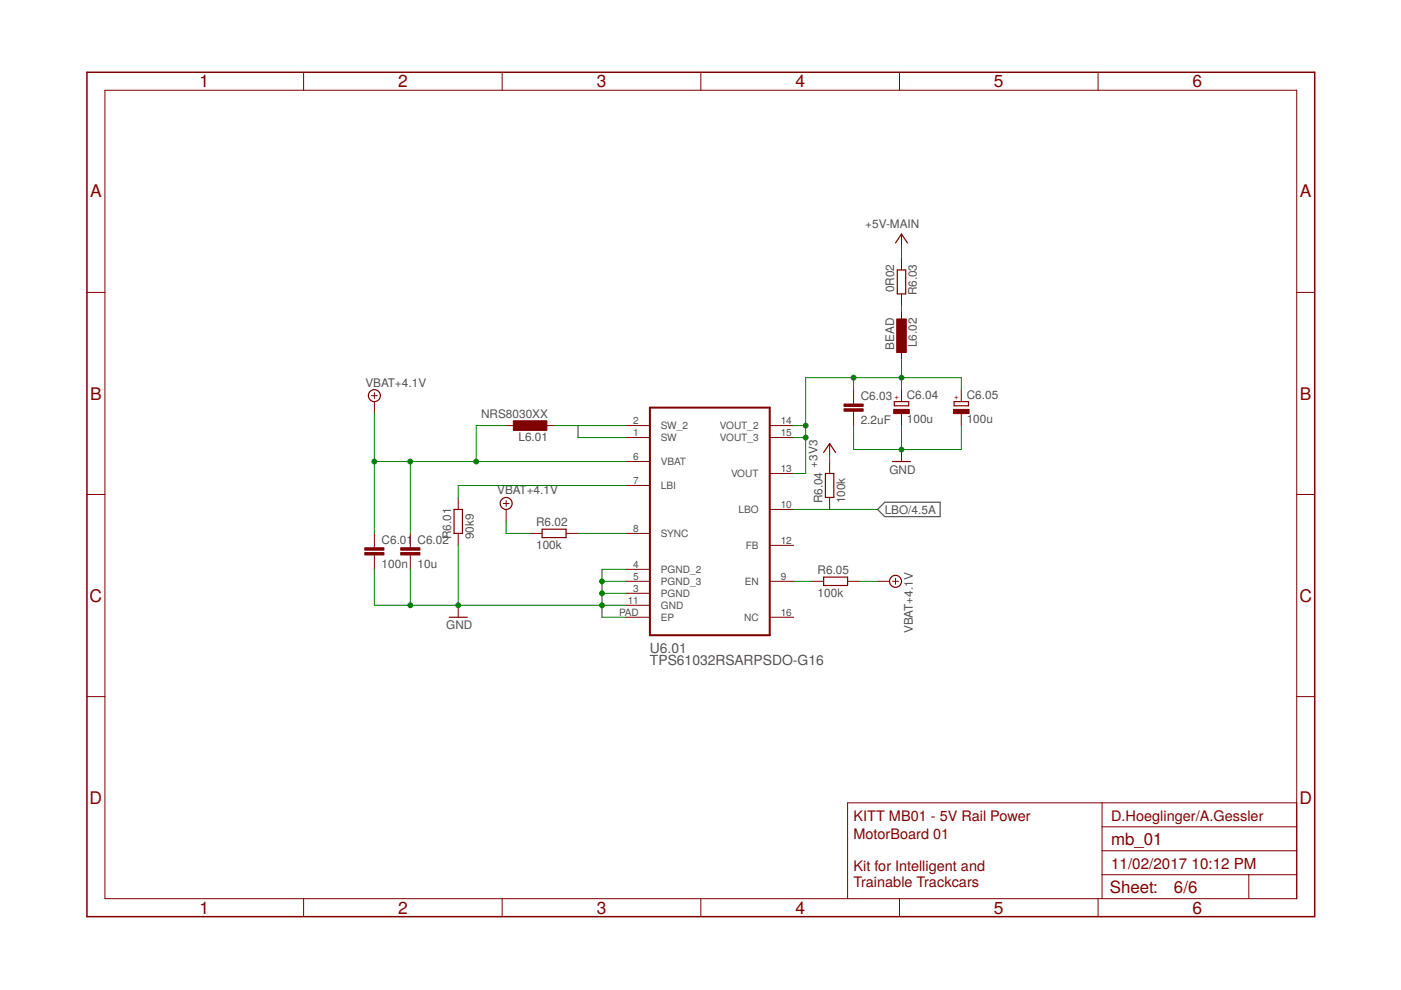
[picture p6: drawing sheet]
<svg xmlns="http://www.w3.org/2000/svg" width="297mm" height="210mm" viewBox="0 0 297 210" stroke-linecap="round" stroke-linejoin="round" font-family="sans-serif">
<path d="M186.1 108l1.5-1.5h11.7v3h-11.7z" fill="none" stroke="#505050" stroke-width=".25"/>
<path d="M137.8 86.4h25.4v48.3h-25.4z" fill="none" stroke="#800000" stroke-width=".42"/>
<g fill="none" stroke="#800000" stroke-width=".21">
<path d="M22.2 19.1h252.7v171.4h-252.7zM64.4 15.3v3.8M106.5 15.3v3.8M148.6 15.3v3.8M190.7 15.3v3.8M232.8 15.3v3.8M191.1 49.6v2.6M191.1 54.7v2.5M18.4 62h3.8M191.1 62.3v2.6M191.1 66.1v2.6M191.1 73.7v2.6"/>
<path d="M274.9 62h3.8M78.7 83.9h1.3M79.4 83.2v1.3M79.4 85.2v2.5M107.3 90.2h2.6M114.9 90.2h2.6M132.7 97.9h5.1M132.7 90.2h5.1M132.7 92.8h5.1M163.2 90.2h5.1M163.2 92.8h5.1M175.9 94v2.6"/>
<path d="M175.9 97.9v2.5M181 82.6v3.1M181 87.2v3M191.1 82.6v2.6M191.1 87.7v2.5M191.1 95.3v2.6M203.8 82.6v2.6M203.8 87.7v2.5M18.4 104.8h3.8M79.4 113.1v3M79.4 117.7v3M87 113.1v3"/>
<path d="M87 117.7v3M97.2 105.5v2.5M97.2 113.1v2.5M106.7 106.7h1.2M107.3 106.1v1.3M107.3 108v2.6M112.4 113.1h2.5M120 113.1h2.6M132.7 113.1h5.1M132.7 102.9h5.1M163.2 115.6h5.1M163.2 100.4h5.1"/>
<path d="M163.2 108h5.1M175.9 105.5v2.5M274.9 104.8h3.8M97.2 128.3v2.6M132.7 130.9h5.1M132.7 123.3h5.1M132.7 120.7h5.1M132.7 125.8h5.1M132.7 128.3h5.1M163.2 130.9h5.1M163.2 123.3h5.1M172.1 123.3h2.5"/>
<path d="M179.7 123.3h2.5M186.1 123.3h2.5M189.2 123.3h1.3M189.9 122.6v1.3M18.4 147.7h3.8M274.9 147.7h3.8M233.7 170.2v20.3M233.7 175.3h41.2M274.9 170.2h-95.2v20.3M64.4 190.5v3.9M106.5 190.5v3.9M148.6 190.5v3.9"/>
<path d="M190.7 190.5v3.9M232.8 190.5v3.9M233.7 185.5h41.2M233.7 180.4h41.2M264.8 185.5v5"/>
</g>
<g fill="#800000" stroke="#800000" stroke-width=".21">
<path d="M178.9 86.7h4.1v.5h-4.1z"/>
<path d="M178.9 85.7h4.1v.5h-4.1z"/>
<path d="M77.3 117.2h4.1v.5h-4.1z"/>
<path d="M77.3 116.1h4.1v.5h-4.1z"/>
<path d="M85 117.2h4v.5h-4z"/>
<path d="M85 116.1h4v.5h-4z"/>
<path d="M190.1 67.6h2.1v7.1h-2.1z"/>
<path d="M189.5 86.8h3.3v.9h-3.3z"/>
<path d="M202.2 86.8h3.3v.9h-3.3z"/>
<path d="M108.8 89.2h7.2v2h-7.2z"/>
</g>
<g fill="none" stroke="#800000" stroke-width=".25">
<path d="M189.9 51.5l1.2-1.9 1.3 1.9M190.2 57.2h1.8v5.1h-1.8zM174.6 95.9l1.3-1.9 1.3 1.9M189.2 97.9h3.8M189.6 85.2h3.1v.8h-3.1zM202.3 85.2h3v.8h-3zM96.3 108h1.7v5.1h-1.7zM114.9 112.2h5.1v1.8h-5.1zM175 100.4h1.8v5.1h-1.8zM95.2 130.9h3.9M174.6 122.4h5.1v1.7h-5.1z"/>
<circle cx="79.4" cy="83.9" r="1.27"/>
<circle cx="107.3" cy="106.7" r="1.27"/>
<circle cx="189.9" cy="123.3" r="1.27"/>
</g>
<path d="M18.4 15.3h260.3v179.1h-260.3z" fill="none" stroke="#800000" stroke-width=".32"/>
<g fill="none" stroke="#008000" stroke-width=".21">
<path d="M191.1 52.2v2.5M191.1 64.9v1.2M191.1 76.3v6.3M79.4 87.7v25.4M79.4 97.9h53.3M87 97.9v15.2M107.3 90.2h-6.3v7.7M117.5 90.2h15.2M122.6 90.2v2.6h10.1M168.3 90.2h2.5M168.3 92.8h2.5M175.9 96.6v1.3"/>
<path d="M181 80.1v2.5M181 90.2v5.1h22.8v-5.1M191.1 90.2v5.1M203.8 82.6v-2.5h-33v20.3h-2.5M97.2 115.6v12.7M107.3 110.6v2.5h5.1M122.6 113.1h10.1M132.7 102.9h-35.5v2.6M168.3 108h17.8M79.4 120.7v7.6h53.3M87 120.7v7.6M127.6 123.3h5.1"/>
<path d="M127.6 125.8h5.1M132.7 120.7h-5.1v10.2h5.1M168.3 123.3h3.8M182.2 123.3h3.9"/>
</g>
<g fill="#008000" stroke="#008000" stroke-width=".21">
<circle cx="170.8" cy="92.8" r=".51"/>
<circle cx="170.8" cy="90.2" r=".51"/>
<circle cx="181" cy="80.1" r=".51"/>
<circle cx="191.1" cy="80.1" r=".51"/>
<circle cx="191.1" cy="95.3" r=".51"/>
<circle cx="97.2" cy="128.3" r=".51"/>
<circle cx="87" cy="128.3" r=".51"/>
<circle cx="127.6" cy="128.3" r=".51"/>
<circle cx="127.6" cy="125.8" r=".51"/>
<circle cx="127.6" cy="123.3" r=".51"/>
<circle cx="101" cy="97.9" r=".51"/>
<circle cx="87" cy="97.9" r=".51"/>
<circle cx="79.4" cy="97.9" r=".51"/>
</g>
<g font-size="3.7" fill="#800000">
<text x="42.3" y="18.5">1</text>
<text x="84.4" y="18.5">2</text>
<text x="126.5" y="18.5">3</text>
<text x="168.6" y="18.5">4</text>
<text x="210.7" y="18.5">5</text>
<text x="252.9" y="18.5">6</text>
<text x="19.1" y="41.9">A</text>
<text x="275.6" y="41.9">A</text>
<text x="19.1" y="84.7">B</text>
<text x="275.6" y="84.7">B</text>
<text x="19" y="127.6">C</text>
<text x="275.5" y="127.6">C</text>
<text x="19" y="170.4">D</text>
<text x="275.5" y="170.4">D</text>
<text x="42.3" y="193.7">1</text>
<text x="84.4" y="193.7">2</text>
<text x="126.5" y="193.7">3</text>
<text x="168.6" y="193.7">4</text>
<text x="210.7" y="193.7">5</text>
<text x="252.9" y="193.7">6</text>
</g>
<g font-size="3.6" fill="#800000">
<text x="235.6" y="179.1">mb_01</text>
<text x="235.3" y="189.4">Sheet:</text>
<text x="248.9" y="189.3">6/6</text>
</g>
<g font-size="3.2" fill="#800000">
<text x="235.6" y="184.2">11/02/2017</text>
<text x="252.6" y="184.2">10:12 PM</text>
</g>
<g font-size="3.1" fill="#800000">
<text x="181" y="174">KITT MB01 - 5V Rail Power</text>
<text x="181" y="177.8">MotorBoard 01</text>
<text x="235.6" y="174">D.Hoeglinger/A.Gessler</text>
<text x="181" y="184.7">Kit for Intelligent and</text>
<text x="181" y="188">Trainable Trackcars</text>
</g>
<g font-size="2.9" fill="#505050">
<text x="137.8" y="141">TPS61032RSARPSDO-G16</text>
<text x="137.8" y="138.5">U6.01</text>
</g>
<g font-size="2.5" fill="#505050">
<text x="183.4" y="48.3">+5V-MAIN</text>
<text x="189.6" y="61.9" transform="rotate(-90 189.6 61.9)">0R02</text>
<text x="194.4" y="62.6" transform="rotate(-90 194.4 62.6)">R6.03</text>
<text x="189.6" y="74.2" transform="rotate(-90 189.6 74.2)">BEAD</text>
<text x="194.4" y="73.7" transform="rotate(-90 194.4 73.7)">L6.02</text>
<text x="77.5" y="82">VBAT+4.1V</text>
<text x="102" y="88.7">NRS8030XX</text>
<text x="182.5" y="89.9">2.2uF</text>
<text x="182.5" y="84.8">C6.03</text>
<text x="192.3" y="89.8">100u</text>
<text x="192.3" y="84.7">C6.04</text>
<text x="205" y="89.8">100u</text>
<text x="205" y="84.7">C6.05</text>
<text x="109.9" y="93.5">L6.01</text>
<text x="173.3" y="99.1" transform="rotate(-90 173.3 99.1)">+3V3</text>
<text x="188.6" y="100.4">GND</text>
<text x="105.4" y="104.8">VBAT+4.1V</text>
<text x="174.4" y="106.7" transform="rotate(-90 174.4 106.7)">R6.04</text>
<text x="179.2" y="106.7" transform="rotate(-90 179.2 106.7)">100k</text>
<text x="113.7" y="111.6">R6.02</text>
<text x="187.6" y="108.9">LBO/4.5A</text>
<text x="80.9" y="115.3">C6.01</text>
<text x="88.5" y="115.3">C6.02</text>
<text x="95.7" y="114.4" transform="rotate(-90 95.7 114.4)">R6.01</text>
<text x="100.5" y="114.4" transform="rotate(-90 100.5 114.4)">90k9</text>
<text x="113.7" y="116.4">100k</text>
<text x="80.9" y="120.3">100n</text>
<text x="88.5" y="120.3">10u</text>
<text x="173.3" y="121.8">R6.05</text>
<text x="173.3" y="126.6">100k</text>
<text x="94.6" y="133.4">GND</text>
<text x="193.5" y="134.2" transform="rotate(-90 193.5 134.2)">VBAT+4.1V</text>
</g>
<g font-size="2.1" fill="#505050">
<text x="134.3" y="89.9">2</text>
<text x="165.5" y="89.9">14</text>
<text x="134.3" y="92.4">1</text>
<text x="140.1" y="91">SW_2</text>
<text x="140.1" y="93.5">SW</text>
<text x="152.6" y="91">VOUT_2</text>
<text x="152.6" y="93.5">VOUT_3</text>
<text x="165.5" y="92.4">15</text>
<text x="134.3" y="97.5">6</text>
<text x="140.1" y="98.6">VBAT</text>
<text x="155" y="101.2">VOUT</text>
<text x="165.5" y="100">13</text>
<text x="134.3" y="102.6">7</text>
<text x="140.1" y="103.7">LBI</text>
<text x="165.5" y="107.7">10</text>
<text x="134.3" y="112.7">8</text>
<text x="140.1" y="113.9">SYNC</text>
<text x="156.6" y="108.8">LBO</text>
<text x="158.1" y="116.4">FB</text>
<text x="165.5" y="115.3">12</text>
<text x="134.3" y="120.4">4</text>
<text x="134.3" y="122.9">5</text>
<text x="134.3" y="125.4">3</text>
<text x="140.1" y="121.5">PGND_2</text>
<text x="140.1" y="124">PGND_3</text>
<text x="157.9" y="124">EN</text>
<text x="165.5" y="122.9">9</text>
<text x="131.2" y="130.5">PAD</text>
<text x="133.1" y="128">11</text>
<text x="140.1" y="131.6">EP</text>
<text x="140.1" y="126.6">PGND</text>
<text x="140.1" y="129.1">GND</text>
<text x="157.8" y="131.6">NC</text>
<text x="165.5" y="130.5">16</text>
</g>
<g font-size="1.8" fill="#800000">
<text x="190.5" y="84.8" transform="rotate(-90 190.5 84.8)">+</text>
<text x="203.2" y="84.8" transform="rotate(-90 203.2 84.8)">+</text>
</g>
</svg>
